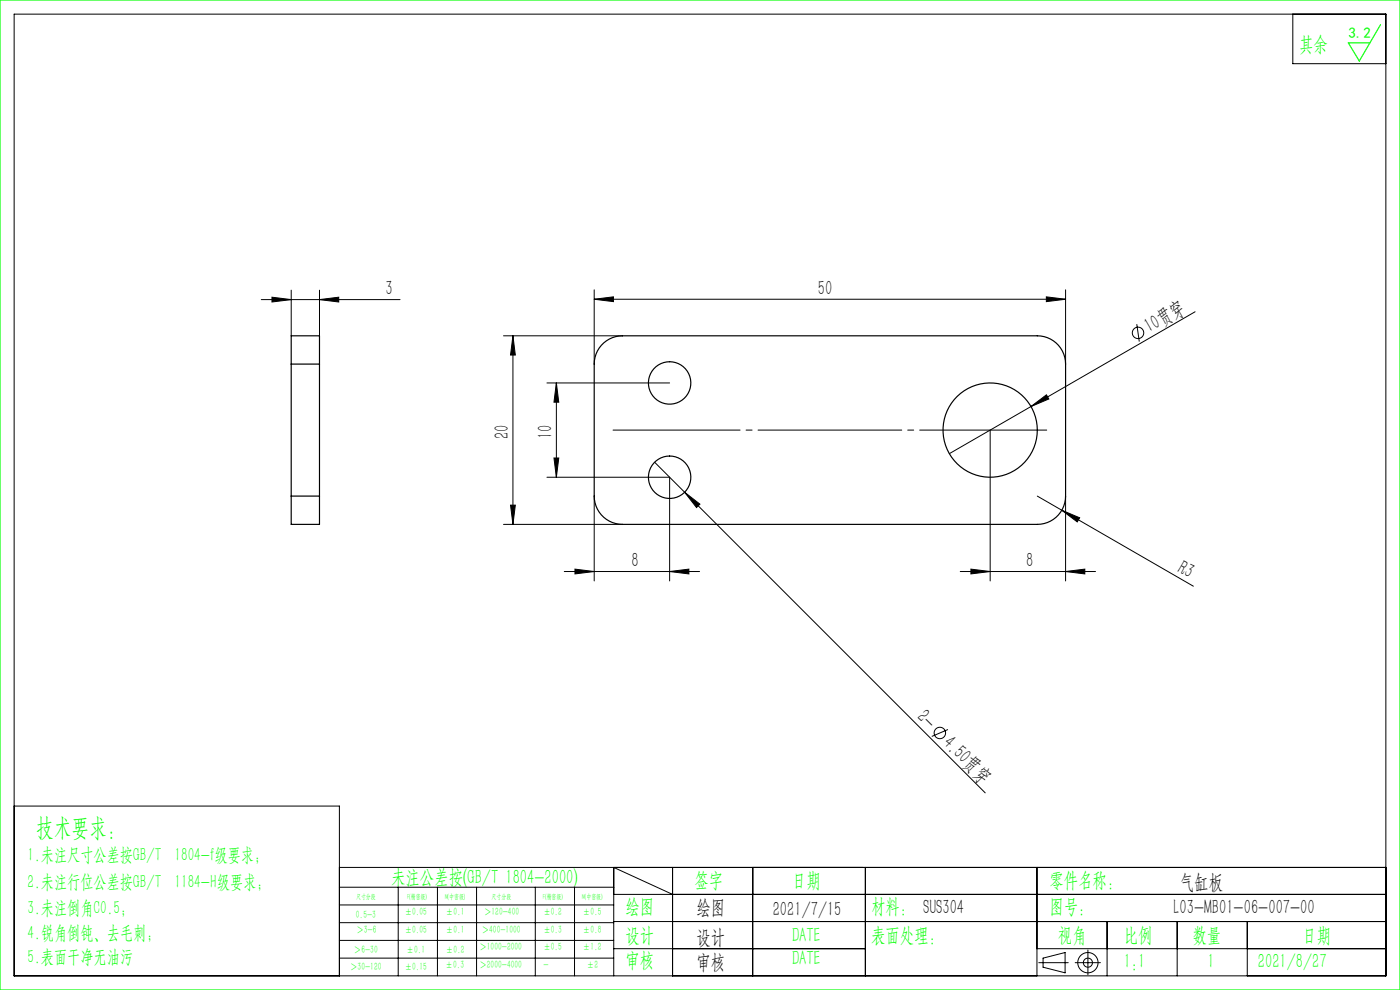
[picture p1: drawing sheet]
<svg xmlns="http://www.w3.org/2000/svg" width="297mm" height="210mm" viewBox="0 0 297 210" stroke-linecap="round" stroke-linejoin="round" font-family="sans-serif">
<g fill="none" stroke="#000" stroke-width=".21">
<path d="M3 3h291v204h-291zM274.3 3v10.5h19.7M55.4 63.6h29.5M57.7 63l4.1 .6-4.1 .5zM61.8 61.6v9.6M67.8 63.6l4.1-.6v1.1zM67.8 61.6v9.6M106.8 71.2h25.3M108.8 71.2l.5 4.1h-1zM108.8 71.2v40M126.1 63.5l4-.5v1zM126.1 61.5v15.7"/>
<path d="M126.1 63.5h100M222 63l4.1 .5-4.1 .5zM226.1 61.5v15.7M241.2 68.8l.5 3.7M253.5 66.1l-34.8 20.1M116 81.2h26.1M117.5 97.2h1l-.5 4zM118 81.2l.5 4.1h-1zM118 81.2v20M138.9 98.1l6.3 6.3M210.1 91.2v32M218.7 86.2l3.3-2.4 .5 .8z"/>
<path d="M218.7 86.2l-17.3 10M106.8 111.2h25.3M108.3 107.2h1l-.5 4zM116 101.2h26.1v22M126.1 105.2v18M145.2 104.4l3.3 2.5-.7 .8zM145.2 104.4l63.8 63.8M220.1 105.2l33.1 19.1M225.3 108.2l3.7 1.6-.5 .9zM226.1 105.2v18M119.7 121.2h28.7M122 120.7l4.1 .5-4.1 .5z"/>
<path d="M142.1 121.2l4-.5v1zM203.7 121.2h28.7M206 120.7l4.1 .5-4.1 .5zM226.1 121.2l4-.5v1zM201.1 154.7l-3.4 1.5M3 171h69v36M72 184h222M72 188.2h58.2M72 192h58.2M72 195.7h58.2M72 199.5h58.2M84.5 188.2v18.8"/>
<path d="M92.8 188.2v18.8M101.1 188.2v18.8M113.6 188.2v18.8M121.9 188.2v18.8M130.2 189.7h163.8M130.2 195.5h163.8M142.7 189.7l-12.5-5.7v23M142.7 184v23M159.7 184v23M183.6 184v23M220 184v23M234.9 195.5v11.5"/>
<path d="M249.7 195.5v11.5M264.6 195.5v11.5M72 203.2h58.2M130.2 201.2h53.4M220 201.2h74M220.4 204.2h6.2M221.3 203.2l4.7-1.1v4.3l-4.7-1.2zM228.1 204.2h5.3M230.8 201.5v5.3"/>
<circle cx="241.4" cy="70.6" r="1.21"/>
<circle cx="199.4" cy="155.5" r="1.21"/>
<circle cx="230.8" cy="204.2" r="2.15"/>
<circle cx="230.8" cy="204.2" r=".96"/>
</g>
<path d="M222.1 91.2h-92" fill="none" stroke="#000" stroke-width=".21" stroke-dasharray="30.5 1.3 1.3 1.3" stroke-dashoffset="3.5"/>
<path d="M0 0h297v210h-297zM292.9 5.2l-4.5 7.7-2.4-3.8h4.6" fill="none" stroke="#0f0" stroke-width=".25"/>
<g fill="#000">
<path d="M218.7 86.2l3.3-2.4 .5 .8zM145.2 104.4l3.3 2.5-.7 .8zM225.3 108.2l3.7 1.6-.5 .9z"/>
<path d="M57.7 63l4.1 .6-4.1 .5zM67.8 63.6l4.1-.6v1.1zM126.1 63.5l4-.5v1zM222 63l4.1 .5-4.1 .5zM206 120.7l4.1 .5-4.1 .5zM226.1 121.2l4-.5v1z"/>
<path d="M108.8 71.2l.5 4.1h-1zM108.3 107.2h1l-.5 4zM118 81.2l.5 4.1h-1zM117.5 97.2h1l-.5 4z"/>
<path d="M142.1 121.2l4-.5v1zM122 120.7l4.1 .5-4.1 .5z"/>
</g>
<g fill="none" stroke="#000" stroke-width=".25">
<path d="M61.8 77.2v-6h6v6M61.8 77.2h6M61.8 77.2v28M67.8 77.2v28M128.1 72.7a6 6 0 0 1 4-1.5h88a6 6 0 0 1 6 6v28a6 6 0 0 1-6 6h-88a6 6 0 0 1-6-6v-28a6 6 0 0 1 2-4.5zM61.8 105.2v6h6v-6M61.8 105.2h6"/>
<circle cx="142.1" cy="81.2" r="4.5"/>
<circle cx="210.1" cy="91.2" r="10"/>
<circle cx="142.1" cy="101.2" r="4.5"/>
</g>
<text font-size="5.4" fill="#0f0" x="7.7" y="177.2">技术要求：</text>
<g font-size="4.4" fill="#0f0">
<text x="275.6" y="10.8">其余</text>
<text x="83" y="187.5">未注公差按(GB/T 1804-2000)</text>
<text x="147.3" y="188">签字</text>
<text x="168" y="188">日期</text>
<text x="222.6" y="188">零件名称：</text>
<text x="132.7" y="193.6">绘图</text>
<text x="184.8" y="193.6">材料： SUS304</text>
<text x="222.6" y="193.6">图号：</text>
<text x="132.7" y="199.8">设计</text>
<text x="168" y="199.8">DATE</text>
<text x="184.8" y="199.8">表面处理：</text>
<text x="224.4" y="199.8">视角</text>
<text x="238.4" y="199.8">比例</text>
<text x="253" y="199.8">数量</text>
<text x="276.3" y="199.8">日期</text>
<text x="132.7" y="205.1">审核</text>
<text x="168" y="204.6">DATE</text>
<text x="238.4" y="205.3">1:1</text>
<text x="256.2" y="205.3">1</text>
<text x="266.9" y="205.3">2021/8/27</text>
</g>
<g font-size="4.4">
<text x="81.8" y="62.7">3</text>
<text x="173.5" y="62.6">50</text>
<text x="243.8" y="70.7" transform="rotate(-30 243.8 70.7)">10贯穿</text>
<text x="107.9" y="93.1" transform="rotate(-90 107.9 93.1)">20</text>
<text x="117.2" y="93.1" transform="rotate(-90 117.2 93.1)">10</text>
<text x="134" y="120.4">8</text>
<text x="217.7" y="120.4">8</text>
<text x="249.6" y="121.3" transform="rotate(30 249.6 121.3)">R3</text>
<text x="194.4" y="152.3" transform="rotate(45 194.4 152.3)">2-</text>
<text x="199.9" y="157.8" transform="rotate(45 199.9 157.8)">4.50贯穿</text>
<text x="250.3" y="188.6">气缸板</text>
<text x="147.8" y="194">绘图</text>
<text x="163.9" y="194.3">2021/7/15</text>
<text x="249" y="194">L03-MB01-06-007-00</text>
<text x="147.8" y="200.2">设计</text>
<text x="147.8" y="205.5">审核</text>
</g>
<g font-size="4" fill="#0f0">
<text x="5.9" y="182.6">1.未注尺寸公差按GB/T 1804-f级要求；</text>
<text x="5.9" y="188.4">2.未注行位公差按GB/T 1184-H级要求；</text>
<text x="5.9" y="193.9">3.未注倒角C0.5；</text>
<text x="5.9" y="199.2">4.锐角倒钝、去毛刺；</text>
<text x="5.9" y="204.2">5.表面干净无油污</text>
</g>
<text font-size="3.2" fill="#0f0" x="286.1" y="8">3.2</text>
<g font-size="2.3" fill="#0f0">
<text x="75.5" y="194.7">0.5-3</text>
<text x="75.6" y="198">＞3-6</text>
<text x="85.9" y="194.2">±0.05</text>
<text x="85.9" y="198">±0.05</text>
<text x="94.6" y="194.2">±0.1</text>
<text x="94.6" y="198">±0.1</text>
<text x="102.2" y="198">＞400-1000</text>
<text x="102.7" y="194.2">＞120-400</text>
<text x="115.3" y="194.2">±0.2</text>
<text x="115.3" y="198">±0.3</text>
<text x="123.7" y="194.2">±0.5</text>
<text x="123.7" y="198">±0.8</text>
<text x="75.1" y="202.2">＞6-30</text>
<text x="86.3" y="202.2">±0.1</text>
<text x="94.6" y="202.2">±0.2</text>
<text x="101.7" y="201.6">＞1000-2000</text>
<text x="115.3" y="201.6">±0.5</text>
<text x="123.7" y="201.6">±1.2</text>
<text x="74.3" y="205.8">＞30-120</text>
<text x="85.9" y="205.8">±0.15</text>
<text x="94.5" y="205.4">±0.3</text>
<text x="101.7" y="205.4">＞2000-4000</text>
<text x="115.3" y="205.4">-</text>
<text x="124.5" y="205.4">±2</text>
</g>
<g font-size="1.5" fill="#0f0">
<text x="75.5" y="190.6">尺寸分段</text>
<text x="86.4" y="190.6">F(精密级)</text>
<text x="94.4" y="190.6">M(中密级)</text>
<text x="104.3" y="190.6">尺寸分段</text>
<text x="115.2" y="190.6">F(精密级)</text>
<text x="123.5" y="190.6">M(中密级)</text>
</g>
</svg>
